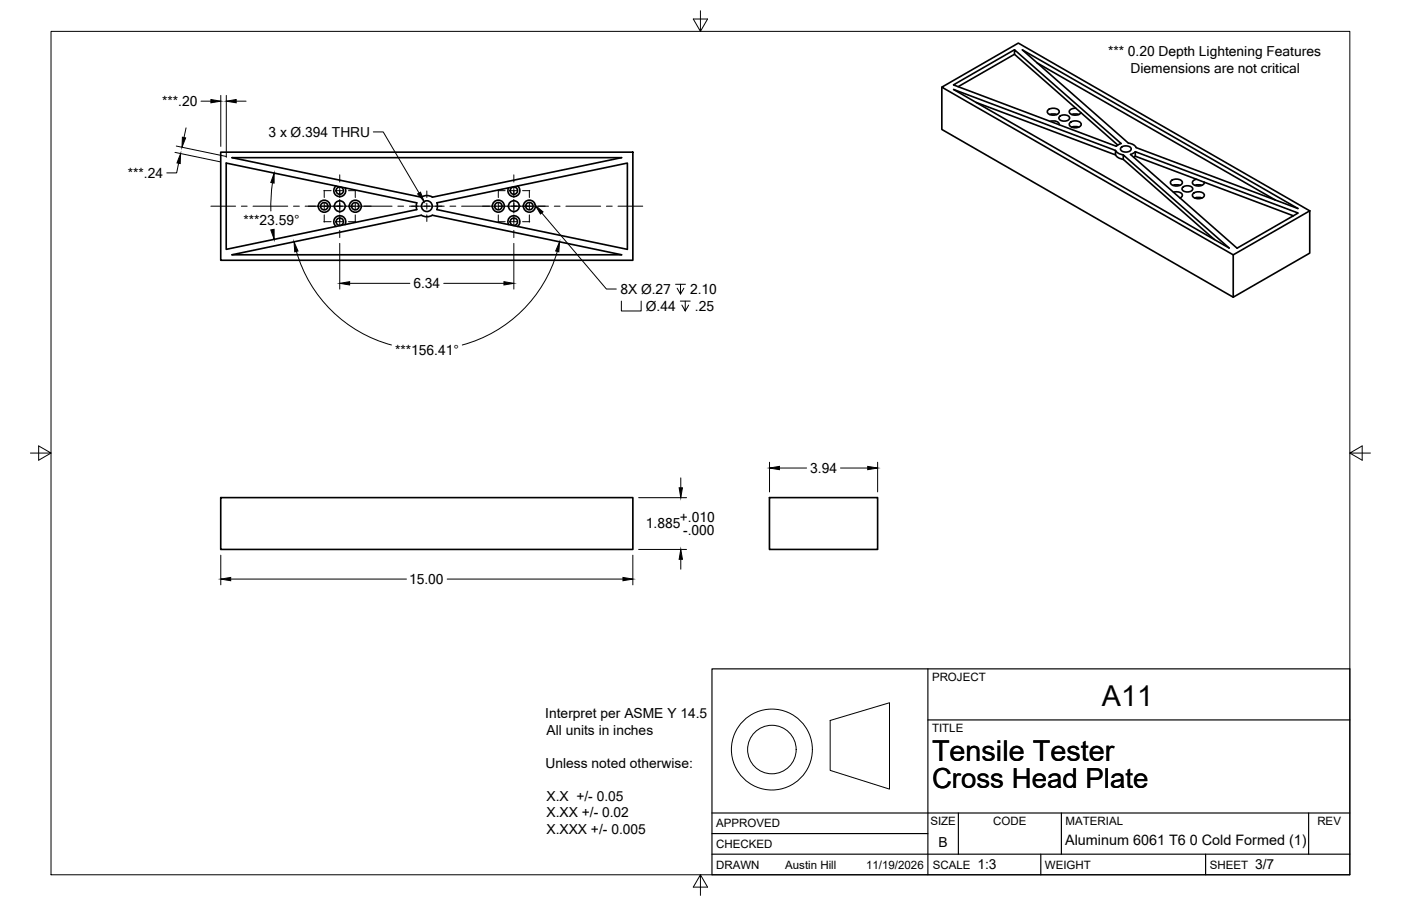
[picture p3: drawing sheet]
<svg xmlns="http://www.w3.org/2000/svg" width="432mm" height="279mm" viewBox="0 0 432 279" stroke-linecap="round" stroke-linejoin="round" font-family="sans-serif">
<!-- layer: Visible -->
<g fill="none" stroke="#000" stroke-width=".51">
<path d="M312.7 15.3l-18.8 10.9 50.2 18.9 1.4-.8M312.7 16.7l-17.4 10M319.7 19.4l73.4 42.3M290.3 26.9l23.6-13.6 89.8 51.7-23.6 13.6zM290.3 26.9v13l89.8 51.8M300.9 31.6l42.9 16.2v-1.4l-49.9-18.8 84.9 48.9-32.6-28.7v1.3M323 34a2.44 2.44 0 0 1 3.5 .3 2.01 2.01 0 0 1-3.2 .9 .77 .77 0 0 1-.3-1.2zM323.5 35.3l1.4-.2 .8 .2M323.7 37.4a2.33 2.33 0 0 1 2.8 .8v.3M326.5 36a2.16 2.16 0 0 1 3.2 .2 1.85 1.85 0 0 1-3.2 .6l-.1-.6zM329.7 37.9a2.44 2.44 0 0 1 3.5 .3 2.01 2.01 0 0 1-3.1 .9 .77 .77 0 0 1-.4-1.2zM330.3 39.2l1.3-.2 .9 .2"/>
<path d="M330.3 35.3l1.3-.2 .9 .2M331.6 33.4h-.6a1.04 1.04 0 0 0-1.2 .5 1.04 1.04 0 0 0 .2 1.3l1.5 .3 1-.2 .7-.5M333.2 34.8l-20.5-18.1v-1.4l32.8 29M333.2 34.8l11.3 9.9M68 46.9h127.1v33.4h-127.1zM69.7 50.3l58.8 12.2-.2 .9 .2 1.2-58.8 12.3zM71.5 48.6h120.1l-58.3 12.2-1.7-.5-1.7 .5zM103.6 57.3a1.85 1.85 0 0 0-.4 2.6 1.85 1.85 0 0 0 2.5 .5 1.85 1.85 0 0 0 .7-2.5M159.5 57.3a1.85 1.85 0 0 1 .4 2.6 1.85 1.85 0 0 1-2.5 .5 1.85 1.85 0 0 1-.7-2.5M343.8 47.8l.9 .8 1.5 .5M343.8 46.4l.9 .9 1.5 .5M345.5 45.5a2.16 2.16 0 0 1 3.1 .3 1.85 1.85 0 0 1-3.1 .6l-.1-.6z"/>
<path d="M346.2 49.1l28.1 24.8M347.7 44.1l-32.6-28.7 84.9 48.9-49.9-18.8M347.8 44.1l1.5 .5 .9 .9M349.9 48.2l48.7 18.3M349.9 46.8l-1.5 .8 32.9 28.9 18.8-10.8-50.2-18.9v1.4M349.9 48.2l-.4 .3M360.9 55.8a2.44 2.44 0 0 1 3.5 .3 2.01 2.01 0 0 1-3.1 .9 .77 .77 0 0 1-.4-1.2zM361.5 57.2l.8-.2 1.4 .2M361.7 59.3l1.6-.1a.95 .95 0 0 1 1.1 .7 .95 .95 0 0 1-.7 1.2M364.5 57.8a2.16 2.16 0 0 1 3.1 .3 1.85 1.85 0 0 1-3.1 .6l-.2-.6zM367.7 59.7a2.44 2.44 0 0 1 3.5 .3 2.01 2.01 0 0 1-3.2 1 .77 .77 0 0 1-.3-1.3zM368.3 57.2l.8-.2 1.3 .2"/>
<path d="M368.8 55.3a.98 .98 0 0 0-1.2 .6 .98 .98 0 0 0 .5 1.2 2.05 2.05 0 0 0 3.1-.9M71.5 78.6l58.4-12.2 1.7 .4 1.7-.4 58.3 12.2zM106.4 69.2a1.85 1.85 0 0 0-.7-2.4 1.85 1.85 0 0 0-2.5 .5 1.85 1.85 0 0 0 .4 2.5M134.6 62.5l58.8-12.2v26.6l-58.8-12.3M134.7 62.5l.1 .9-.1 1.2M156.7 69.2a1.85 1.85 0 0 1 .7-2.4 1.85 1.85 0 0 1 2.5 .5 1.85 1.85 0 0 1-.4 2.5M368.3 61.1l1.3-.2 .8 .2M403.7 65v13.1l-23.6 13.6v-13.1M68 153.5h127.1v15.9h-127.1zM237.2 153.5h33.3v15.9h-33.3z"/>
<circle cx="104.7" cy="58.8" r="1.13"/>
<circle cx="158.4" cy="58.8" r="1.13"/>
<circle cx="99.9" cy="63.6" r="1.13"/>
<circle cx="99.9" cy="63.6" r="1.85"/>
<circle cx="104.7" cy="68.4" r="1.13"/>
<circle cx="104.7" cy="63.6" r="1.66"/>
<circle cx="109.5" cy="63.6" r="1.13"/>
<circle cx="109.5" cy="63.6" r="1.85"/>
<circle cx="131.6" cy="63.6" r="1.66"/>
<circle cx="153.6" cy="63.6" r="1.13"/>
<circle cx="153.6" cy="63.6" r="1.85"/>
<circle cx="158.4" cy="68.4" r="1.13"/>
<circle cx="158.4" cy="63.6" r="1.66"/>
<circle cx="163.2" cy="63.6" r="1.13"/>
<circle cx="163.2" cy="63.6" r="1.85"/>
</g>
<!-- layer: Border -->
<path d="M15.7 9.7h400.3v260.1h-400.3zM215.9 3.3v6.4l-2.2-3.8h4.4l-2.2 3.8M9.4 139.7h6.3l-3.8-2.2v4.4l3.8-2.2M416 139.7l3.8 2.2v-4.4l-3.8 2.2h6.4M215.9 269.8l2.2 3.8h-4.4l2.2-3.8v6.3" fill="none" stroke="#000" stroke-width=".31"/>
<!-- layer: Titleblock -->
<path d="M219.4 206.3h196.6v63.5h-196.6zM286 206.3v63.5M286 222h130M219.4 257.1h66.6M219.4 250.7h196.6M295.4 250.7v12.7M327.1 250.7v12.7M403.3 250.7v12.7M219.4 263.4h196.6M320.8 263.4v6.4M371.6 263.4v6.4" fill="none" stroke="#000" stroke-width=".36"/>
<g fill="none" stroke="#000" stroke-width=".31">
<path d="M255.9 222.2l18.3-5.5v26.7l-18.3-5.8z"/>
<circle cx="237.9" cy="231.1" r="12.5"/>
<circle cx="237.9" cy="231.1" r="7.5"/>
</g>
<!-- layer: Smart Centers -->
<g fill="none" stroke="#000" stroke-width=".31">
<path d="M99.8 58.8h2.2M99.9 58.7v2.2M103.8 58.8h1.8M104.7 53.9v2.2M104.7 57.9v3M107.4 58.8h2.2M109.5 58.7v2.2M131.6 58.9v2M153.5 58.8h2.2M153.6 58.7v2.2M157.5 58.8h1.8M158.4 53.9v2.2"/>
<path d="M158.4 57.9v3M161.1 58.8h2.2M163.2 58.7v2.2M65 63.6h7.6M74.4 63.6h1.8M78 63.6h10.7M90.5 63.6h1.8M94 63.6h26.8M99.8 68.4h2.2M99.9 62.7v1.8M99.9 66.3v2.2M103.8 68.4h1.8"/>
<path d="M104.7 61.5v4.2M104.7 66.3v3M104.7 71.1v2.2M107.4 68.4h2.2M109.5 62.7v1.8M109.5 66.3v2.2M122.6 63.6h1.8M126.2 63.6h10.7M131.6 62.7v1.8M131.6 66.3v2M138.7 63.6h1.8M142.3 63.6h26.8"/>
<path d="M153.5 68.4h2.2M153.6 62.7v1.8M153.6 66.3v2.2M157.5 68.4h1.8M158.4 61.5v4.2M158.4 66.3v3M158.4 71.1v2.2M161.1 68.4h2.2M163.2 62.7v1.8M163.2 66.3v2.2M170.8 63.6h1.8M174.4 63.6h10.7"/>
<path d="M186.9 63.6h1.8M190.5 63.6h7.6"/>
</g>
<!-- layer: FD_Dimensions -->
<g fill="none" stroke="#000" stroke-width=".31">
<path d="M57.3 39.4l-.6 3M62 31.2h3M68.1 29.4v15.7M69.7 29.4v19.1M72.8 31.2h3M53.9 47l14.1 2.9M54.3 45l15.5 3.3M55.1 50.3l-.7 3h-3M84 56.4l-.4 3.8-.1 4.9M115.1 40.7h3l11.1 18.8M84 70.8h.1M91.4 77.5a41.8 41.8 0 0 0 29.2 28.9"/>
<path d="M104.7 75.1v14.1M158.4 75.1v14.1M171.8 77.5a41.8 41.8 0 0 1-29.3 28.9M107.8 87.4h18.5M136.8 87.4h18.5M196.8 153.5h14.8M209.8 147.4v3M237.2 142.6v9.1M240.2 144.3h8.4M259.1 144.3h8.3M270.5 142.6v9.1M68.1 171.2v9.2"/>
<path d="M71.1 178.6h54.2M137.8 178.6h54.2M195.1 171.2v9.2M196.8 169.4h14.8M209.8 172.5v3"/>
</g>
<g fill="#000" stroke="#000" stroke-width=".31">
<path d="M65 30.7l3.1 .5-3.1 .5zM69.7 31.2l3.1-.5v1zM55.7 47.3l-.2 3.1-1-.2zM56.2 42.3l1 .2-1.1 2.9zM84.5 53.4v3.1l-1-.2zM128.7 59.8l.9-.5 1.1 2.9zM83.5 70.9l1-.2v3.1zM90.6 74.6l1.2 2.8-1 .3zM172.5 74.6l-.3 3.1-.9-.3zM104.7 87.4l3.1-.5v1zM155.3 86.9l3.1 .5-3.1 .5zM209.3 150.4h1l-.5 3.1z"/>
<path d="M237.2 144.3l3-.5v1zM267.4 143.8l3.1 .5-3.1 .5zM68.1 178.6l3-.5v1zM192 178.1l3.1 .5-3.1 .5zM209.8 169.4l.5 3.1h-1z"/>
</g>
<!-- layer: Hole Notes -->
<path d="M167 65.7l19.9 23.4h3M191.5 92.9v3h6.1v-3M208.2 87.7h3.1M209.7 92.9h3M209.7 87.7v3l-1-1.8M210.8 88.9l-1.1 1.8M211.2 92.9v3l-1-1.8M212.3 94.1l-1.1 1.8" fill="none" stroke="#000" stroke-width=".31"/>
<path d="M165 63.4l2.4 1.9-.8 .7z" fill="#000" stroke="#000" stroke-width=".31"/>
<g font-size="8.9">
<text x="339.6" y="217.6">A11</text>
<text x="287.3" y="234.7">Tensile Tester</text>
</g>
<text font-size="8.5" x="287.3" y="243.1">Cross Head Plate</text>
<text font-size="4.4" x="328.3" y="260.5">Aluminum 6061 T6 0 Cold Formed (1)</text>
<g font-size="4.3">
<text x="341.5" y="17.4">*** 0.20 Depth Lightening Features</text>
<text x="348.4" y="22.5">Diemensions are not critical</text>
<text x="50" y="32.7">***.20</text>
<text x="82.8" y="42.1">3 x Ø.394 THRU</text>
<text x="39.4" y="54.8">***.24</text>
<text x="75" y="69.4">***23.59°</text>
<text x="127.4" y="88.9">6.34</text>
<text x="191.2" y="90.7">8X Ø.27</text>
<text x="199" y="95.9">Ø.44</text>
<text x="212.7" y="90.7">2.10</text>
<text x="214.2" y="95.9">.25</text>
<text x="121.8" y="109.3">***156.41°</text>
<text x="249.7" y="145.8">3.94</text>
<text x="209.5" y="160.9">+.010</text>
<text x="199.1" y="163">1.885</text>
<text x="210.6" y="165.1">-.000</text>
<text x="126.1" y="180.1">15.00</text>
<text x="168.1" y="221.5">Interpret per ASME Y 14.5</text>
<text x="168.4" y="226.6">All units in inches</text>
<text x="168.1" y="236.7">Unless noted otherwise:</text>
<text x="168.4" y="247">X.X +/- 0.05</text>
<text x="168.4" y="252.1">X.XX +/- 0.02</text>
<text x="168.4" y="257.2">X.XXX +/- 0.005</text>
<text x="289.3" y="261.2">B</text>
<text x="301.2" y="268.1">1:3</text>
<text x="386.8" y="268.1">3/7</text>
</g>
<g font-size="3.5">
<text x="287.3" y="210.1">PROJECT</text>
<text x="287.3" y="225.8">TITLE</text>
<text x="220.7" y="255.2">APPROVED</text>
<text x="286.7" y="254.5">SIZE</text>
<text x="306.1" y="254.5">CODE</text>
<text x="328.4" y="254.5">MATERIAL</text>
<text x="406" y="254.5">REV</text>
<text x="220.7" y="261.5">CHECKED</text>
<text x="220.7" y="267.9">DRAWN</text>
<text x="242" y="267.9">Austin Hill</text>
<text x="267" y="267.9">11/19/2026</text>
<text x="287.5" y="267.9">SCALE</text>
<text x="322.1" y="267.9">WEIGHT</text>
<text x="372.9" y="267.9">SHEET</text>
</g>
</svg>
